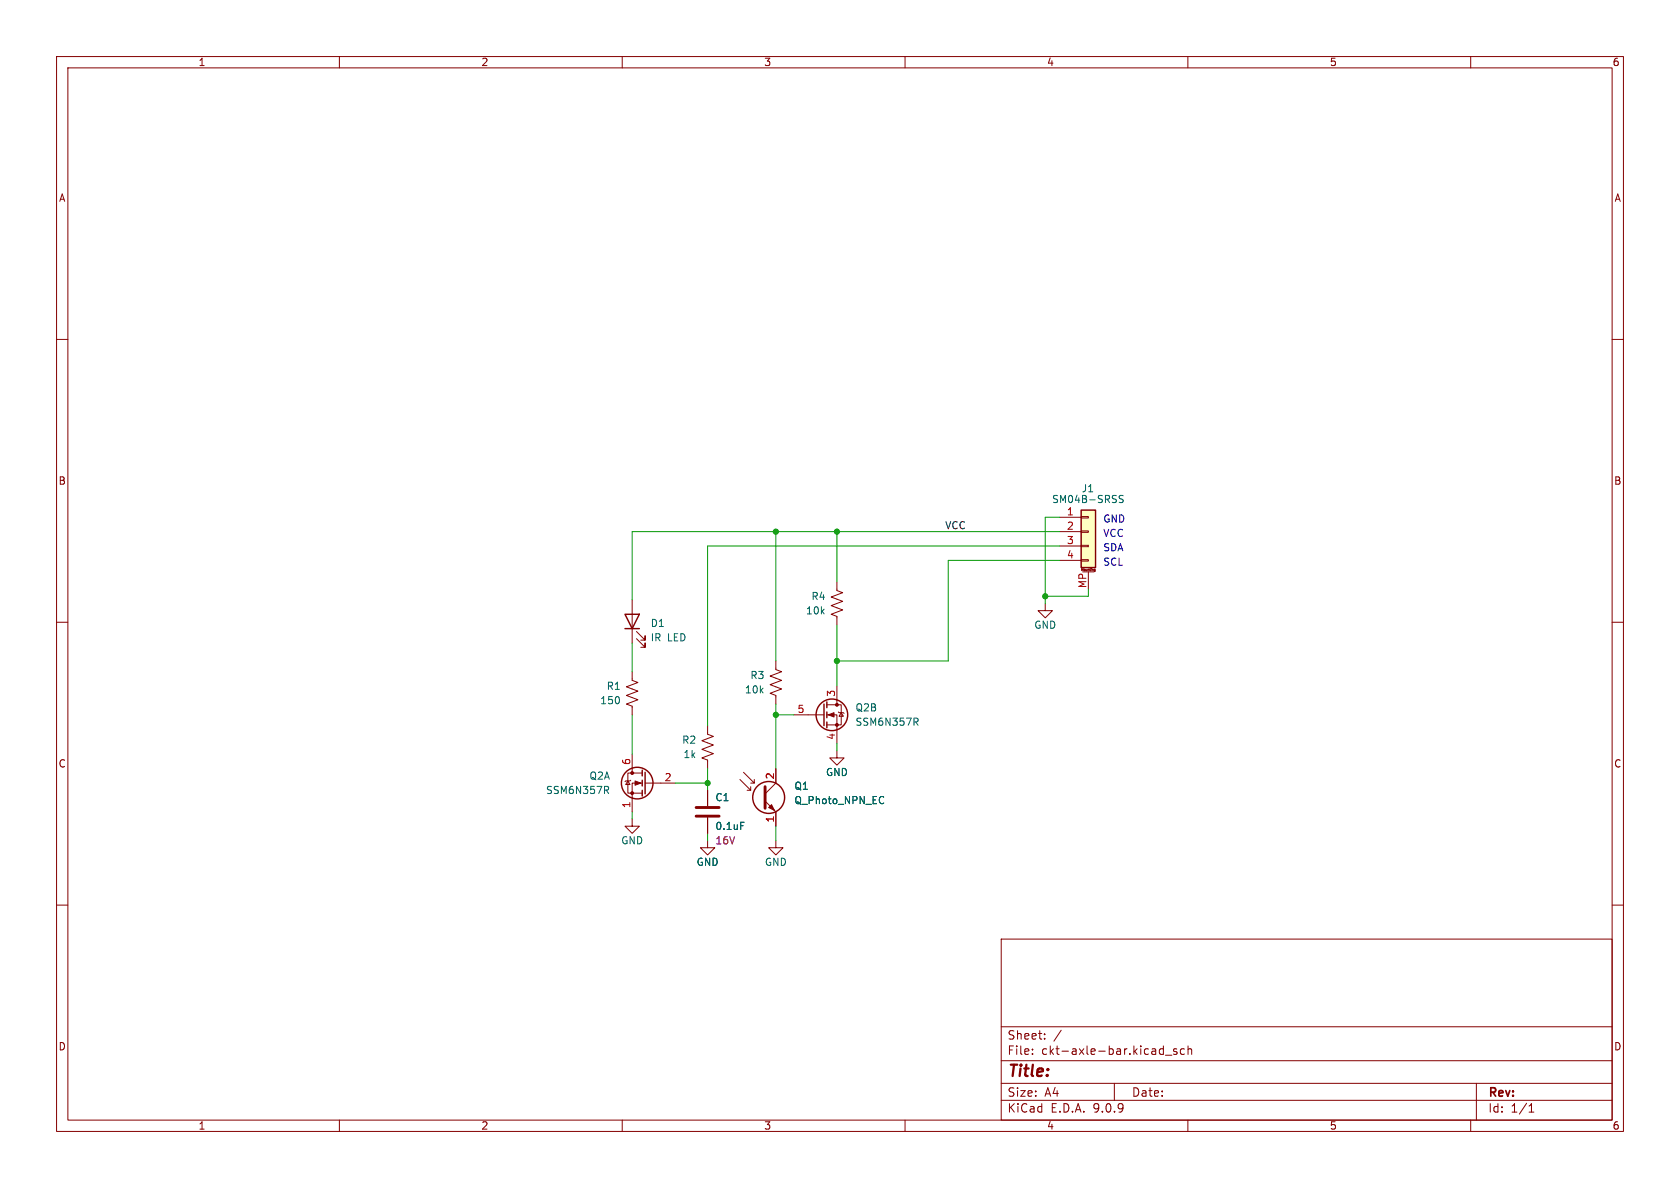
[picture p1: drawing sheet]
(kicad_sch
 (version 20250114)
 (generator "eeschema")
 (generator_version "9.0")
 (paper "A4")
 (lib_symbols
  (symbol "Connector_Generic_MountingPin:Conn_01x04_MountingPin"
   (pin_names
    (offset 1.016) (hide yes)) (exclude_from_sim no) (in_bom yes) (on_board yes)
   (property "Reference" "J" (at 0 5.08 0) (effects (font (size 1.27 1.27))))
   (property "Value" "Conn_01x04_MountingPin" (at 1.27 -7.62 0) (effects (font (size 1.27 1.27)) (justify left)))
   (property "Footprint" "" (at 0 0 0) (effects (font (size 1.27 1.27)) (hide yes)))
   (property "Datasheet" "~" (at 0 0 0) (effects (font (size 1.27 1.27)) (hide yes)))
   (property "Description" "Generic connectable mounting pin connector, single row, 01x04, script generated (kicad-library-utils/schlib/autogen/connector/)" (at 0 0 0) (effects (font (size 1.27 1.27)) (hide yes)))
   (symbol "Conn_01x04_MountingPin_1_1"
    (rectangle (start -1.27 3.81) (end 1.27 -6.35) (stroke (width 0.254) (type default)) (fill (type background)))
    (rectangle (start -1.27 2.667) (end 0 2.413) (stroke (width 0.1524) (type default)) (fill (type none)))
    (rectangle (start -1.27 0.127) (end 0 -0.127) (stroke (width 0.1524) (type default)) (fill (type none)))
    (rectangle (start -1.27 -2.413) (end 0 -2.667) (stroke (width 0.1524) (type default)) (fill (type none)))
    (rectangle (start -1.27 -4.953) (end 0 -5.207) (stroke (width 0.1524) (type default)) (fill (type none)))
    (polyline (pts (xy -1.016 -7.112) (xy 1.016 -7.112)) (stroke (width 0.1524) (type default)) (fill (type none)))
    (text "Mounting" (at 0 -6.731 0) (effects (font (size 0.381 0.381))))
    (pin passive line (at -5.08 2.54 0) (length 3.81) (name "Pin_1" (effects (font (size 1.27 1.27)))) (number "1" (effects (font (size 1.27 1.27)))))
    (pin passive line (at -5.08 0 0) (length 3.81) (name "Pin_2" (effects (font (size 1.27 1.27)))) (number "2" (effects (font (size 1.27 1.27)))))
    (pin passive line (at -5.08 -2.54 0) (length 3.81) (name "Pin_3" (effects (font (size 1.27 1.27)))) (number "3" (effects (font (size 1.27 1.27)))))
    (pin passive line (at -5.08 -5.08 0) (length 3.81) (name "Pin_4" (effects (font (size 1.27 1.27)))) (number "4" (effects (font (size 1.27 1.27)))))
    (pin passive line (at 0 -10.16 90) (length 3.048) (name "MountPin" (effects (font (size 1.27 1.27)))) (number "MP" (effects (font (size 1.27 1.27))))))
   (embedded_fonts no))
  (symbol "Device:C"
   (pin_numbers (hide yes))
   (pin_names
    (offset 0.254)) (exclude_from_sim no) (in_bom yes) (on_board yes)
   (property "Reference" "C" (at 0.635 2.54 0) (effects (font (size 1.27 1.27)) (justify left)))
   (property "Value" "C" (at 0.635 -2.54 0) (effects (font (size 1.27 1.27)) (justify left)))
   (property "Footprint" "" (at 0.9652 -3.81 0) (effects (font (size 1.27 1.27)) (hide yes)))
   (property "Datasheet" "~" (at 0 0 0) (effects (font (size 1.27 1.27)) (hide yes)))
   (property "Description" "Unpolarized capacitor" (at 0 0 0) (effects (font (size 1.27 1.27)) (hide yes)))
   (symbol "C_0_1"
    (polyline (pts (xy -2.032 0.762) (xy 2.032 0.762)) (stroke (width 0.508) (type default)) (fill (type none)))
    (polyline (pts (xy -2.032 -0.762) (xy 2.032 -0.762)) (stroke (width 0.508) (type default)) (fill (type none))))
   (symbol "C_1_1"
    (pin passive line (at 0 3.81 270) (length 2.794) (name "~" (effects (font (size 1.27 1.27)))) (number "1" (effects (font (size 1.27 1.27)))))
    (pin passive line (at 0 -3.81 90) (length 2.794) (name "~" (effects (font (size 1.27 1.27)))) (number "2" (effects (font (size 1.27 1.27))))))
   (embedded_fonts no))
  (symbol "Device:LED"
   (pin_numbers (hide yes))
   (pin_names
    (offset 1.016) (hide yes)) (exclude_from_sim no) (in_bom yes) (on_board yes)
   (property "Reference" "D" (at 0 2.54 0) (effects (font (size 1.27 1.27))))
   (property "Value" "LED" (at 0 -2.54 0) (effects (font (size 1.27 1.27))))
   (property "Footprint" "" (at 0 0 0) (effects (font (size 1.27 1.27)) (hide yes)))
   (property "Datasheet" "~" (at 0 0 0) (effects (font (size 1.27 1.27)) (hide yes)))
   (property "Description" "Light emitting diode" (at 0 0 0) (effects (font (size 1.27 1.27)) (hide yes)))
   (symbol "LED_0_1"
    (polyline (pts (xy -3.048 -0.762) (xy -4.572 -2.286) (xy -3.81 -2.286) (xy -4.572 -2.286) (xy -4.572 -1.524)) (stroke (width 0) (type default)) (fill (type none)))
    (polyline (pts (xy -1.778 -0.762) (xy -3.302 -2.286) (xy -2.54 -2.286) (xy -3.302 -2.286) (xy -3.302 -1.524)) (stroke (width 0) (type default)) (fill (type none)))
    (polyline (pts (xy -1.27 0) (xy 1.27 0)) (stroke (width 0) (type default)) (fill (type none)))
    (polyline (pts (xy -1.27 -1.27) (xy -1.27 1.27)) (stroke (width 0.254) (type default)) (fill (type none)))
    (polyline (pts (xy 1.27 -1.27) (xy 1.27 1.27) (xy -1.27 0) (xy 1.27 -1.27)) (stroke (width 0.254) (type default)) (fill (type none))))
   (symbol "LED_1_1"
    (pin passive line (at -3.81 0 0) (length 2.54) (name "K" (effects (font (size 1.27 1.27)))) (number "1" (effects (font (size 1.27 1.27)))))
    (pin passive line (at 3.81 0 180) (length 2.54) (name "A" (effects (font (size 1.27 1.27)))) (number "2" (effects (font (size 1.27 1.27))))))
   (embedded_fonts no))
  (symbol "Device:Q_Photo_NPN_EC"
   (pin_names
    (offset 0) (hide yes)) (exclude_from_sim no) (in_bom yes) (on_board yes)
   (property "Reference" "Q" (at 5.08 1.27 0) (effects (font (size 1.27 1.27)) (justify left)))
   (property "Value" "Q_Photo_NPN_EC" (at 5.08 -1.27 0) (effects (font (size 1.27 1.27)) (justify left)))
   (property "Footprint" "" (at 5.08 2.54 0) (effects (font (size 1.27 1.27)) (hide yes)))
   (property "Datasheet" "~" (at 0 0 0) (effects (font (size 1.27 1.27)) (hide yes)))
   (property "Description" "NPN phototransistor, emitter/collector" (at 0 0 0) (effects (font (size 1.27 1.27)) (hide yes)))
   (symbol "Q_Photo_NPN_EC_0_1"
    (polyline (pts (xy -3.81 3.175) (xy -1.905 1.27) (xy -1.905 1.905)) (stroke (width 0) (type default)) (fill (type none)))
    (polyline (pts (xy -3.175 4.445) (xy -1.27 2.54) (xy -1.27 3.175)) (stroke (width 0) (type default)) (fill (type none)))
    (polyline (pts (xy -1.905 1.27) (xy -2.54 1.27)) (stroke (width 0) (type default)) (fill (type none)))
    (polyline (pts (xy -1.27 2.54) (xy -1.905 2.54)) (stroke (width 0) (type default)) (fill (type none)))
    (polyline (pts (xy 0.635 1.905) (xy 0.635 -1.905) (xy 0.635 -1.905)) (stroke (width 0.508) (type default)) (fill (type none)))
    (polyline (pts (xy 0.635 0.635) (xy 2.54 2.54)) (stroke (width 0) (type default)) (fill (type none)))
    (polyline (pts (xy 0.635 -0.635) (xy 2.54 -2.54) (xy 2.54 -2.54)) (stroke (width 0) (type default)) (fill (type none)))
    (circle (center 1.27 0) (radius 2.8194) (stroke (width 0.254) (type default)) (fill (type none)))
    (polyline (pts (xy 1.27 -1.778) (xy 1.778 -1.27) (xy 2.286 -2.286) (xy 1.27 -1.778) (xy 1.27 -1.778)) (stroke (width 0) (type default)) (fill (type outline))))
   (symbol "Q_Photo_NPN_EC_1_1"
    (pin passive line (at 2.54 5.08 270) (length 2.54) (name "C" (effects (font (size 1.27 1.27)))) (number "2" (effects (font (size 1.27 1.27)))))
    (pin passive line (at 2.54 -5.08 90) (length 2.54) (name "E" (effects (font (size 1.27 1.27)))) (number "1" (effects (font (size 1.27 1.27))))))
   (embedded_fonts no))
  (symbol "Device:R_US"
   (pin_numbers (hide yes))
   (pin_names
    (offset 0)) (exclude_from_sim no) (in_bom yes) (on_board yes)
   (property "Reference" "R" (at 2.54 0 90) (effects (font (size 1.27 1.27))))
   (property "Value" "R_US" (at -2.54 0 90) (effects (font (size 1.27 1.27))))
   (property "Footprint" "" (at 1.016 -0.254 90) (effects (font (size 1.27 1.27)) (hide yes)))
   (property "Datasheet" "~" (at 0 0 0) (effects (font (size 1.27 1.27)) (hide yes)))
   (property "Description" "Resistor, US symbol" (at 0 0 0) (effects (font (size 1.27 1.27)) (hide yes)))
   (symbol "R_US_0_1"
    (polyline (pts (xy 0 2.286) (xy 0 2.54)) (stroke (width 0) (type default)) (fill (type none)))
    (polyline (pts (xy 0 2.286) (xy 1.016 1.905) (xy 0 1.524) (xy -1.016 1.143) (xy 0 0.762)) (stroke (width 0) (type default)) (fill (type none)))
    (polyline (pts (xy 0 0.762) (xy 1.016 0.381) (xy 0 0) (xy -1.016 -0.381) (xy 0 -0.762)) (stroke (width 0) (type default)) (fill (type none)))
    (polyline (pts (xy 0 -0.762) (xy 1.016 -1.143) (xy 0 -1.524) (xy -1.016 -1.905) (xy 0 -2.286)) (stroke (width 0) (type default)) (fill (type none)))
    (polyline (pts (xy 0 -2.286) (xy 0 -2.54)) (stroke (width 0) (type default)) (fill (type none))))
   (symbol "R_US_1_1"
    (pin passive line (at 0 3.81 270) (length 1.27) (name "~" (effects (font (size 1.27 1.27)))) (number "1" (effects (font (size 1.27 1.27)))))
    (pin passive line (at 0 -3.81 90) (length 1.27) (name "~" (effects (font (size 1.27 1.27)))) (number "2" (effects (font (size 1.27 1.27))))))
   (embedded_fonts no))
  (symbol "ISE_Generic:SSM6N357R"
   (pin_names (hide yes)) (exclude_from_sim no) (in_bom yes) (on_board yes)
   (property "Reference" "Q" (at 2.54 5.08 0) (effects (font (size 1.27 1.27))))
   (property "Value" "SSM6N357R" (at 7.62 2.54 0) (effects (font (size 1.27 1.27))))
   (property "Footprint" "ISE_Generic:TSOP6F" (at 11.43 13.97 0) (effects (font (size 1.27 1.27)) (hide yes)))
   (property "Datasheet" "" (at 11.43 13.97 0) (effects (font (size 1.27 1.27)) (hide yes)))
   (property "Description" "" (at 0 0 0) (effects (font (size 1.27 1.27)) (hide yes)))
   (property "ki_locked" "" (at 0 0 0) (effects (font (size 1.27 1.27))))
   (symbol "SSM6N357R_0_1"
    (polyline (pts (xy -2.286 1.905) (xy -2.286 -1.905)) (stroke (width 0.254) (type default)) (fill (type none)))
    (polyline (pts (xy -2.286 0) (xy -5.08 0)) (stroke (width 0) (type default)) (fill (type none)))
    (polyline (pts (xy -1.778 2.286) (xy -1.778 1.27)) (stroke (width 0.254) (type default)) (fill (type none)))
    (polyline (pts (xy -1.778 0.508) (xy -1.778 -0.508)) (stroke (width 0.254) (type default)) (fill (type none)))
    (polyline (pts (xy -1.778 -1.27) (xy -1.778 -2.286)) (stroke (width 0.254) (type default)) (fill (type none)))
    (polyline (pts (xy -1.778 -1.778) (xy 0.762 -1.778) (xy 0.762 1.778) (xy -1.778 1.778)) (stroke (width 0) (type default)) (fill (type none)))
    (polyline (pts (xy -1.524 0) (xy -0.508 0.381) (xy -0.508 -0.381) (xy -1.524 0)) (stroke (width 0) (type default)) (fill (type outline)))
    (circle (center -0.889 0) (radius 2.794) (stroke (width 0.254) (type default)) (fill (type none)))
    (polyline (pts (xy 0 2.54) (xy 0 1.778)) (stroke (width 0) (type default)) (fill (type none)))
    (circle (center 0 1.778) (radius 0.254) (stroke (width 0) (type default)) (fill (type outline)))
    (circle (center 0 -1.778) (radius 0.254) (stroke (width 0) (type default)) (fill (type outline)))
    (polyline (pts (xy 0 -2.54) (xy 0 0) (xy -1.778 0)) (stroke (width 0) (type default)) (fill (type none)))
    (polyline (pts (xy 0.254 0.508) (xy 0.381 0.381) (xy 1.143 0.381) (xy 1.27 0.254)) (stroke (width 0) (type default)) (fill (type none)))
    (polyline (pts (xy 0.762 0.381) (xy 0.381 -0.254) (xy 1.143 -0.254) (xy 0.762 0.381)) (stroke (width 0) (type default)) (fill (type none))))
   (symbol "SSM6N357R_1_1"
    (pin input line (at -7.62 0 0) (length 2.54) (name "G" (effects (font (size 1.27 1.27)))) (number "2" (effects (font (size 1.27 1.27)))))
    (pin passive line (at 0 5.08 270) (length 2.54) (name "D" (effects (font (size 1.27 1.27)))) (number "6" (effects (font (size 1.27 1.27)))))
    (pin passive line (at 0 -5.08 90) (length 2.54) (name "S" (effects (font (size 1.27 1.27)))) (number "1" (effects (font (size 1.27 1.27))))))
   (symbol "SSM6N357R_2_1"
    (pin input line (at -7.62 0 0) (length 2.54) (name "G" (effects (font (size 1.27 1.27)))) (number "5" (effects (font (size 1.27 1.27)))))
    (pin passive line (at 0 5.08 270) (length 2.54) (name "D" (effects (font (size 1.27 1.27)))) (number "3" (effects (font (size 1.27 1.27)))))
    (pin passive line (at 0 -5.08 90) (length 2.54) (name "S" (effects (font (size 1.27 1.27)))) (number "4" (effects (font (size 1.27 1.27))))))
   (embedded_fonts no))
  (symbol "power:GND"
   (power)
   (pin_names
    (offset 0)) (exclude_from_sim no) (in_bom yes) (on_board yes)
   (property "Reference" "#PWR" (at 0 -6.35 0) (effects (font (size 1.27 1.27)) (hide yes)))
   (property "Value" "GND" (at 0 -3.81 0) (effects (font (size 1.27 1.27))))
   (property "Footprint" "" (at 0 0 0) (effects (font (size 1.27 1.27)) (hide yes)))
   (property "Datasheet" "" (at 0 0 0) (effects (font (size 1.27 1.27)) (hide yes)))
   (property "Description" "Power symbol creates a global label with name \"GND\" , ground" (at 0 0 0) (effects (font (size 1.27 1.27)) (hide yes)))
   (symbol "GND_0_1"
    (polyline (pts (xy 0 0) (xy 0 -1.27) (xy 1.27 -1.27) (xy 0 -2.54) (xy -1.27 -1.27) (xy 0 -1.27)) (stroke (width 0) (type default)) (fill (type none))))
   (symbol "GND_1_1"
    (pin power_in line (at 0 0 270) (length 0) (hide yes) (name "GND" (effects (font (size 1.27 1.27)))) (number "1" (effects (font (size 1.27 1.27))))))
   (embedded_fonts no)))
 (text "GND"
  (exclude_from_sim no)
  (at 194.945 92.71 0)
  (effects (font (size 1.27 1.27)) (justify left bottom)))
 (text "VCC"
  (exclude_from_sim no)
  (at 194.945 95.25 0)
  (effects (font (size 1.27 1.27)) (justify left bottom)))
 (text "SDA"
  (exclude_from_sim no)
  (at 194.945 97.79 0)
  (effects (font (size 1.27 1.27)) (justify left bottom)))
 (text "SCL"
  (exclude_from_sim no)
  (at 194.945 100.33 0)
  (effects (font (size 1.27 1.27)) (justify left bottom)))
 (junction
  (at 125.095 138.43)
  (diameter 0)
  (color 0 0 0 0))
 (junction
  (at 147.955 116.84)
  (diameter 0)
  (color 0 0 0 0))
 (junction
  (at 147.955 93.98)
  (diameter 0)
  (color 0 0 0 0))
 (junction
  (at 137.16 93.98)
  (diameter 0)
  (color 0 0 0 0))
 (junction
  (at 184.785 105.41)
  (diameter 0)
  (color 0 0 0 0))
 (junction
  (at 137.16 126.365)
  (diameter 0)
  (color 0 0 0 0))
 (wire
  (pts (xy 192.405 104.14) (xy 192.405 105.41))
  (stroke (width 0) (type default)))
 (wire
  (pts (xy 147.955 132.715) (xy 147.955 131.445))
  (stroke (width 0) (type default)))
 (wire
  (pts (xy 137.16 146.05) (xy 137.16 148.59))
  (stroke (width 0) (type default)))
 (wire
  (pts (xy 125.095 135.89) (xy 125.095 138.43))
  (stroke (width 0) (type default)))
 (wire
  (pts (xy 137.16 93.98) (xy 137.16 116.84))
  (stroke (width 0) (type default)))
 (wire
  (pts (xy 125.095 147.32) (xy 125.095 148.59))
  (stroke (width 0) (type default)))
 (wire
  (pts (xy 147.955 110.49) (xy 147.955 116.84))
  (stroke (width 0) (type default)))
 (wire
  (pts (xy 137.16 126.365) (xy 137.16 124.46))
  (stroke (width 0) (type default)))
 (wire
  (pts (xy 147.955 102.87) (xy 147.955 93.98))
  (stroke (width 0) (type default)))
 (wire
  (pts (xy 147.955 93.98) (xy 187.325 93.98))
  (stroke (width 0) (type default)))
 (wire
  (pts (xy 147.955 116.84) (xy 147.955 121.285))
  (stroke (width 0) (type default)))
 (wire
  (pts (xy 184.785 106.68) (xy 184.785 105.41))
  (stroke (width 0) (type default)))
 (wire
  (pts (xy 111.76 93.98) (xy 137.16 93.98))
  (stroke (width 0) (type default)))
 (wire
  (pts (xy 147.955 116.84) (xy 167.64 116.84))
  (stroke (width 0) (type default)))
 (wire
  (pts (xy 167.64 116.84) (xy 167.64 99.06))
  (stroke (width 0) (type default)))
 (wire
  (pts (xy 125.095 138.43) (xy 125.095 139.7))
  (stroke (width 0) (type default)))
 (wire
  (pts (xy 111.76 144.78) (xy 111.76 143.51))
  (stroke (width 0) (type default)))
 (wire
  (pts (xy 111.76 93.98) (xy 111.76 106.045))
  (stroke (width 0) (type default)))
 (wire
  (pts (xy 192.405 105.41) (xy 184.785 105.41))
  (stroke (width 0) (type default)))
 (wire
  (pts (xy 184.785 105.41) (xy 184.785 91.44))
  (stroke (width 0) (type default)))
 (wire
  (pts (xy 111.76 126.365) (xy 111.76 133.35))
  (stroke (width 0) (type default)))
 (wire
  (pts (xy 184.785 91.44) (xy 187.325 91.44))
  (stroke (width 0) (type default)))
 (wire
  (pts (xy 111.76 113.665) (xy 111.76 118.745))
  (stroke (width 0) (type default)))
 (wire
  (pts (xy 167.64 99.06) (xy 187.325 99.06))
  (stroke (width 0) (type default)))
 (wire
  (pts (xy 119.38 138.43) (xy 125.095 138.43))
  (stroke (width 0) (type default)))
 (wire
  (pts (xy 137.16 93.98) (xy 147.955 93.98))
  (stroke (width 0) (type default)))
 (wire
  (pts (xy 137.16 126.365) (xy 137.16 135.89))
  (stroke (width 0) (type default)))
 (wire
  (pts (xy 137.16 126.365) (xy 140.335 126.365))
  (stroke (width 0) (type default)))
 (wire
  (pts (xy 125.095 96.52) (xy 125.095 128.27))
  (stroke (width 0) (type default)))
 (wire
  (pts (xy 125.095 96.52) (xy 187.325 96.52))
  (stroke (width 0) (type default)))
 (label "VCC"
  (at 167.005 93.98 0)
  (effects (font (size 1.27 1.27)) (justify left bottom)))
 (symbol
  (lib_id "Device:R_US")
  (at 111.76 122.555 180)
  (unit 1)
  (exclude_from_sim no)
  (in_bom yes)
  (on_board yes)
  (dnp no)
  (property "Reference" "R1" (at 109.855 121.285 0) (effects (font (size 1.27 1.27)) (justify left)))
  (property "Value" "150" (at 109.855 123.825 0) (effects (font (size 1.27 1.27)) (justify left)))
  (property "Footprint" "Resistor_SMD:R_0805_2012Metric" (at 110.744 122.301 90) (effects (font (size 1.27 1.27)) (hide yes)))
  (property "Datasheet" "~" (at 111.76 122.555 0) (effects (font (size 1.27 1.27)) (hide yes)))
  (property "Description" "" (at 111.76 122.555 0) (effects (font (size 1.27 1.27))))
  (pin "1")
  (pin "2"))
 (symbol
  (lib_id "power:GND")
  (at 125.095 148.59 0)
  (mirror y)
  (unit 1)
  (exclude_from_sim no)
  (in_bom yes)
  (on_board yes)
  (dnp no)
  (property "Reference" "#PWR0101" (at 125.095 154.94 0) (effects (font (size 1.27 1.27)) (hide yes)))
  (property "Value" "GND" (at 125.095 152.4 0) (effects (font (size 1.27 1.27))))
  (property "Footprint" "" (at 125.095 148.59 0) (effects (font (size 1.27 1.27)) (hide yes)))
  (property "Datasheet" "" (at 125.095 148.59 0) (effects (font (size 1.27 1.27)) (hide yes)))
  (property "Description" "" (at 125.095 148.59 0) (effects (font (size 1.27 1.27))))
  (pin "1"))
 (symbol
  (lib_id "Device:R_US")
  (at 125.095 132.08 180)
  (unit 1)
  (exclude_from_sim no)
  (in_bom yes)
  (on_board yes)
  (dnp no)
  (property "Reference" "R2" (at 123.19 130.81 0) (effects (font (size 1.27 1.27)) (justify left)))
  (property "Value" "1k" (at 123.19 133.35 0) (effects (font (size 1.27 1.27)) (justify left)))
  (property "Footprint" "Resistor_SMD:R_0805_2012Metric" (at 124.079 131.826 90) (effects (font (size 1.27 1.27)) (hide yes)))
  (property "Datasheet" "~" (at 125.095 132.08 0) (effects (font (size 1.27 1.27)) (hide yes)))
  (property "Description" "" (at 125.095 132.08 0) (effects (font (size 1.27 1.27))))
  (pin "1")
  (pin "2"))
 (symbol
  (lib_id "power:GND")
  (at 137.16 148.59 0)
  (mirror y)
  (unit 1)
  (exclude_from_sim no)
  (in_bom yes)
  (on_board yes)
  (dnp no)
  (property "Reference" "#PWR02" (at 137.16 154.94 0) (effects (font (size 1.27 1.27)) (hide yes)))
  (property "Value" "GND" (at 137.16 152.4 0) (effects (font (size 1.27 1.27))))
  (property "Footprint" "" (at 137.16 148.59 0) (effects (font (size 1.27 1.27)) (hide yes)))
  (property "Datasheet" "" (at 137.16 148.59 0) (effects (font (size 1.27 1.27)) (hide yes)))
  (property "Description" "" (at 137.16 148.59 0) (effects (font (size 1.27 1.27))))
  (pin "1"))
 (symbol
  (lib_id "Device:LED")
  (at 111.76 109.855 90)
  (unit 1)
  (exclude_from_sim no)
  (in_bom yes)
  (on_board yes)
  (dnp no)
  (fields_autoplaced yes)
  (property "Reference" "D1" (at 114.935 110.1724 90) (effects (font (size 1.27 1.27)) (justify right)))
  (property "Value" "IR LED" (at 114.935 112.7124 90) (effects (font (size 1.27 1.27)) (justify right)))
  (property "Footprint" "LED_SMD:LED_1206_3216Metric" (at 111.76 109.855 0) (effects (font (size 1.27 1.27)) (hide yes)))
  (property "Datasheet" "~" (at 111.76 109.855 0) (effects (font (size 1.27 1.27)) (hide yes)))
  (property "Description" "" (at 111.76 109.855 0) (effects (font (size 1.27 1.27))))
  (pin "1")
  (pin "2"))
 (symbol
  (lib_id "ISE_Generic:SSM6N357R")
  (at 111.76 138.43 0)
  (mirror y)
  (unit 1)
  (exclude_from_sim no)
  (in_bom yes)
  (on_board yes)
  (dnp no)
  (fields_autoplaced yes)
  (property "Reference" "Q2" (at 107.95 137.1599 0) (effects (font (size 1.27 1.27)) (justify left)))
  (property "Value" "SSM6N357R" (at 107.95 139.6999 0) (effects (font (size 1.27 1.27)) (justify left)))
  (property "Footprint" "ISE_Generic:TSOP6F" (at 100.33 124.46 0) (effects (font (size 1.27 1.27)) (hide yes)))
  (property "Datasheet" "" (at 100.33 124.46 0) (effects (font (size 1.27 1.27)) (hide yes)))
  (property "Description" "" (at 111.76 138.43 0) (effects (font (size 1.27 1.27))))
  (pin "1")
  (pin "2")
  (pin "6")
  (pin "5")
  (pin "3")
  (pin "4"))
 (symbol
  (lib_id "Device:Q_Photo_NPN_EC")
  (at 134.62 140.97 0)
  (unit 1)
  (exclude_from_sim no)
  (in_bom yes)
  (on_board yes)
  (dnp no)
  (fields_autoplaced yes)
  (property "Reference" "Q1" (at 140.335 138.9506 0) (effects (font (size 1.27 1.27)) (justify left)))
  (property "Value" "Q_Photo_NPN_EC" (at 140.335 141.4906 0) (effects (font (size 1.27 1.27)) (justify left)))
  (property "Footprint" "LED_SMD:LED_1206_3216Metric" (at 139.7 138.43 0) (effects (font (size 1.27 1.27)) (hide yes)))
  (property "Datasheet" "~" (at 134.62 140.97 0) (effects (font (size 1.27 1.27)) (hide yes)))
  (property "Description" "" (at 134.62 140.97 0) (effects (font (size 1.27 1.27))))
  (pin "1")
  (pin "2"))
 (symbol
  (lib_id "Device:C")
  (at 125.095 143.51 0)
  (unit 1)
  (exclude_from_sim no)
  (in_bom yes)
  (on_board yes)
  (dnp no)
  (property "Reference" "C1" (at 126.365 140.97 0) (effects (font (size 1.27 1.27)) (justify left)))
  (property "Value" "0.1uF" (at 126.365 146.05 0) (effects (font (size 1.27 1.27)) (justify left)))
  (property "Footprint" "Capacitor_SMD:C_0805_2012Metric" (at 126.0602 147.32 0) (effects (font (size 1.27 1.27)) (hide yes)))
  (property "Datasheet" "~" (at 125.095 143.51 0) (effects (font (size 1.27 1.27)) (hide yes)))
  (property "Description" "" (at 125.095 143.51 0) (effects (font (size 1.27 1.27))))
  (property "Voltage" "16V" (at 126.365 148.59 0) (effects (font (size 1.27 1.27)) (justify left)))
  (pin "1")
  (pin "2"))
 (symbol
  (lib_id "Device:R_US")
  (at 147.955 106.68 180)
  (unit 1)
  (exclude_from_sim no)
  (in_bom yes)
  (on_board yes)
  (dnp no)
  (property "Reference" "R4" (at 146.05 105.41 0) (effects (font (size 1.27 1.27)) (justify left)))
  (property "Value" "10k" (at 146.05 107.95 0) (effects (font (size 1.27 1.27)) (justify left)))
  (property "Footprint" "Resistor_SMD:R_0805_2012Metric" (at 146.939 106.426 90) (effects (font (size 1.27 1.27)) (hide yes)))
  (property "Datasheet" "~" (at 147.955 106.68 0) (effects (font (size 1.27 1.27)) (hide yes)))
  (property "Description" "" (at 147.955 106.68 0) (effects (font (size 1.27 1.27))))
  (pin "1")
  (pin "2"))
 (symbol
  (lib_id "ISE_Generic:SSM6N357R")
  (at 147.955 126.365 0)
  (unit 2)
  (exclude_from_sim no)
  (in_bom yes)
  (on_board yes)
  (dnp no)
  (fields_autoplaced yes)
  (property "Reference" "Q2" (at 151.13 125.0949 0) (effects (font (size 1.27 1.27)) (justify left)))
  (property "Value" "SSM6N357R" (at 151.13 127.6349 0) (effects (font (size 1.27 1.27)) (justify left)))
  (property "Footprint" "ISE_Generic:TSOP6F" (at 159.385 112.395 0) (effects (font (size 1.27 1.27)) (hide yes)))
  (property "Datasheet" "" (at 159.385 112.395 0) (effects (font (size 1.27 1.27)) (hide yes)))
  (property "Description" "" (at 147.955 126.365 0) (effects (font (size 1.27 1.27))))
  (pin "3")
  (pin "4")
  (pin "5")
  (pin "2")
  (pin "6")
  (pin "1"))
 (symbol
  (lib_id "power:GND")
  (at 111.76 144.78 0)
  (mirror y)
  (unit 1)
  (exclude_from_sim no)
  (in_bom yes)
  (on_board yes)
  (dnp no)
  (property "Reference" "#PWR01" (at 111.76 151.13 0) (effects (font (size 1.27 1.27)) (hide yes)))
  (property "Value" "GND" (at 111.76 148.59 0) (effects (font (size 1.27 1.27))))
  (property "Footprint" "" (at 111.76 144.78 0) (effects (font (size 1.27 1.27)) (hide yes)))
  (property "Datasheet" "" (at 111.76 144.78 0) (effects (font (size 1.27 1.27)) (hide yes)))
  (property "Description" "" (at 111.76 144.78 0) (effects (font (size 1.27 1.27))))
  (pin "1"))
 (symbol
  (lib_id "power:GND")
  (at 147.955 132.715 0)
  (mirror y)
  (unit 1)
  (exclude_from_sim no)
  (in_bom yes)
  (on_board yes)
  (dnp no)
  (property "Reference" "#PWR0102" (at 147.955 139.065 0) (effects (font (size 1.27 1.27)) (hide yes)))
  (property "Value" "GND" (at 147.955 136.525 0) (effects (font (size 1.27 1.27))))
  (property "Footprint" "" (at 147.955 132.715 0) (effects (font (size 1.27 1.27)) (hide yes)))
  (property "Datasheet" "" (at 147.955 132.715 0) (effects (font (size 1.27 1.27)) (hide yes)))
  (property "Description" "" (at 147.955 132.715 0) (effects (font (size 1.27 1.27))))
  (pin "1"))
 (symbol
  (lib_id "Connector_Generic_MountingPin:Conn_01x04_MountingPin")
  (at 192.405 93.98 0)
  (unit 1)
  (exclude_from_sim no)
  (in_bom yes)
  (on_board yes)
  (dnp no)
  (property "Reference" "J1" (at 191.135 86.36 0) (effects (font (size 1.27 1.27)) (justify left)))
  (property "Value" "SM04B-SRSS" (at 192.405 88.265 0) (effects (font (size 1.27 1.27))))
  (property "Footprint" "Connector_JST:JST_SH_SM04B-SRSS-TB_1x04-1MP_P1.00mm_Horizontal" (at 192.405 93.98 0) (effects (font (size 1.27 1.27)) (hide yes)))
  (property "Datasheet" "~" (at 192.405 93.98 0) (effects (font (size 1.27 1.27)) (hide yes)))
  (property "Description" "" (at 192.405 93.98 0) (effects (font (size 1.27 1.27))))
  (pin "1")
  (pin "2")
  (pin "3")
  (pin "4")
  (pin "MP"))
 (symbol
  (lib_id "Device:R_US")
  (at 137.16 120.65 180)
  (unit 1)
  (exclude_from_sim no)
  (in_bom yes)
  (on_board yes)
  (dnp no)
  (property "Reference" "R3" (at 135.255 119.38 0) (effects (font (size 1.27 1.27)) (justify left)))
  (property "Value" "10k" (at 135.255 121.92 0) (effects (font (size 1.27 1.27)) (justify left)))
  (property "Footprint" "Resistor_SMD:R_0805_2012Metric" (at 136.144 120.396 90) (effects (font (size 1.27 1.27)) (hide yes)))
  (property "Datasheet" "~" (at 137.16 120.65 0) (effects (font (size 1.27 1.27)) (hide yes)))
  (property "Description" "" (at 137.16 120.65 0) (effects (font (size 1.27 1.27))))
  (pin "1")
  (pin "2"))
 (symbol
  (lib_id "power:GND")
  (at 184.785 106.68 0)
  (mirror y)
  (unit 1)
  (exclude_from_sim no)
  (in_bom yes)
  (on_board yes)
  (dnp no)
  (property "Reference" "#PWR03" (at 184.785 113.03 0) (effects (font (size 1.27 1.27)) (hide yes)))
  (property "Value" "GND" (at 184.785 110.49 0) (effects (font (size 1.27 1.27))))
  (property "Footprint" "" (at 184.785 106.68 0) (effects (font (size 1.27 1.27)) (hide yes)))
  (property "Datasheet" "" (at 184.785 106.68 0) (effects (font (size 1.27 1.27)) (hide yes)))
  (property "Description" "" (at 184.785 106.68 0) (effects (font (size 1.27 1.27))))
  (pin "1"))
 (sheet_instances
  (path ""
   (page "1")))
 (embedded_fonts no))
